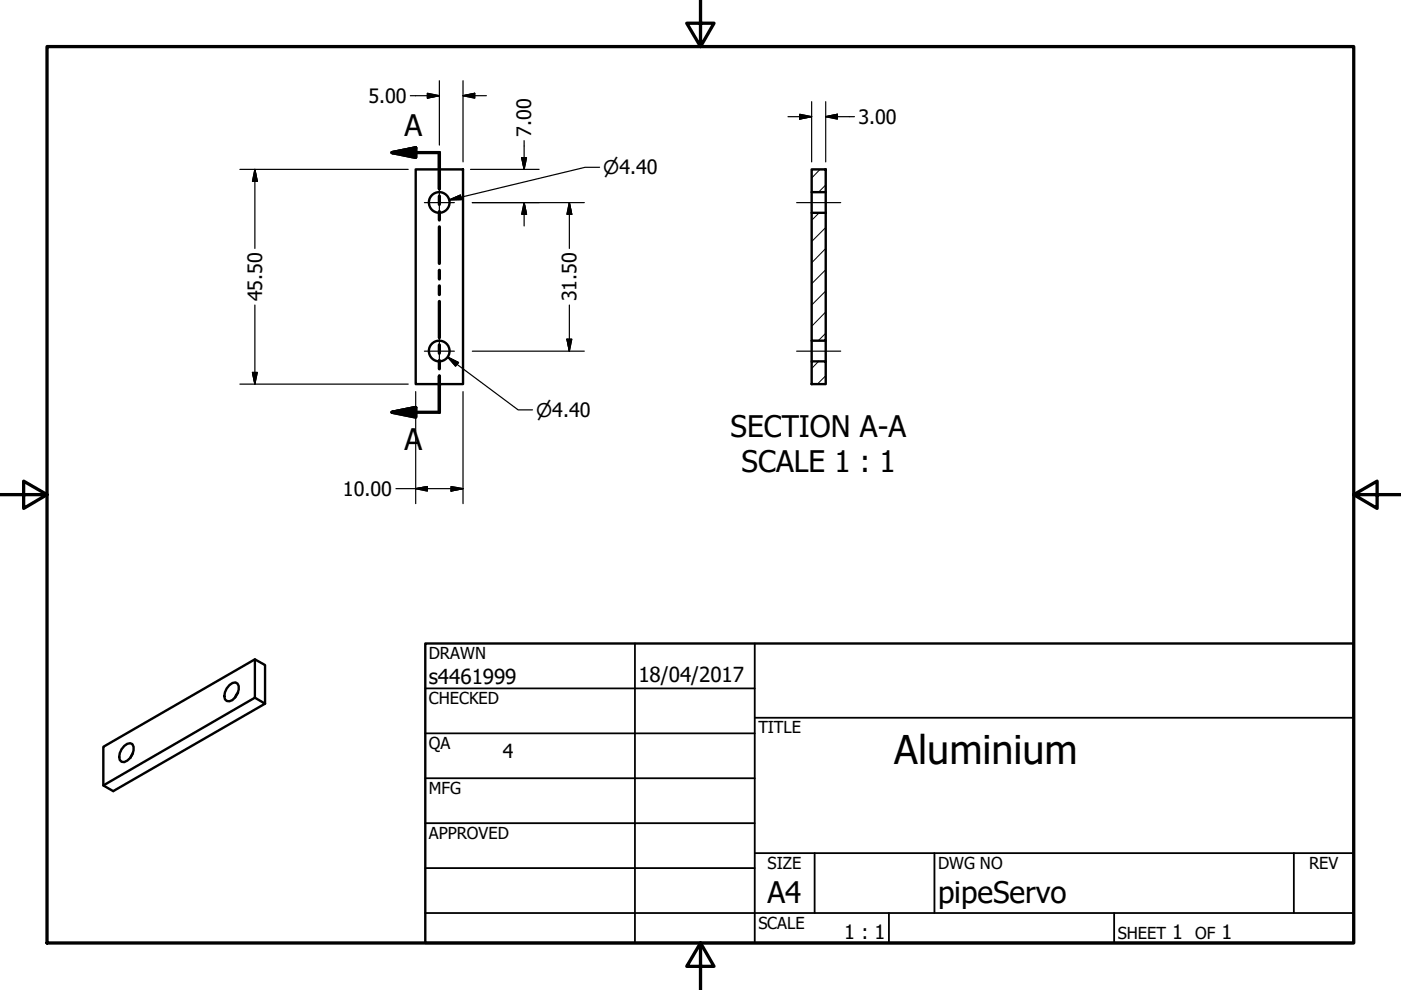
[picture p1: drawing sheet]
<svg xmlns="http://www.w3.org/2000/svg" width="297mm" height="210mm" viewBox="0 0 297 210" stroke-linecap="round" stroke-linejoin="round" font-family="sans-serif">
<!-- layer: Visible (ANSI) -->
<g fill="none" stroke="#000" stroke-width=".51">
<path d="M88.1 35.9h10.1v45.5h-10.1zM172.1 35.9h3v4.8h-3zM172.1 45.1h3v27.1h-3zM172.1 40.7v4.4M175.1 40.7v4.4M172.1 76.6h3v4.8h-3zM172.1 72.2v4.4M175.1 72.2v4.4M54 139.8v8.1l2.2 1.3-32.2 18.5-2.1-1.2v-8.2l32.1-18.5 2.2 1.2v8.2M26.4 158.2l.6-.5 .6-.1 .5 .2a2.9 2.9 0 0 1-1.7 3.8l-.6-.1a1.93 1.93 0 0 1 0-2.7zM28.2 159.7l-.6 1M48.6 145.3l.7-.5 .6-.1 .5 .2a2.86 2.86 0 0 1-1.8 3.8l-.5-.1a1.93 1.93 0 0 1 0-2.6z"/>
<path d="M50.5 146.8l-.7 1.1M54 147.9l-32.1 18.6"/>
<circle cx="93.1" cy="42.9" r="2.19"/>
<circle cx="93.1" cy="74.4" r="2.19"/>
</g>
<!-- layer: Section Line (ANSI) -->
<path d="M83.1 32.4l5-1.1v2.1zM83.1 32.4h10.1v7.6M93.2 41.6v1.7M93.2 44.9v1.7M93.2 48.1v7.8M93.2 57.3v1.9M93.2 60.6v1.9M93.2 63.9v7.7M93.2 73.1v1.8M93.2 76.4v1.8M93.2 79.7v7.7h-10.1M83.1 87.4l5-1v2z" fill="none" stroke="#000" stroke-width=".7"/>
<path d="M83.1 32.4l5-1.1zM83.1 32.4l5-1.1v2.1zM83.1 87.4l5-1zM83.1 87.4l5-1v2z" fill="#000" stroke="#000" stroke-width=".7"/>
<!-- layer: Border (ANSI) -->
<path d="M148.5 -.1v10l-2.9-5h5.8l-2.9 5M10 9.9h277v190h-277zM0 104.9h10l-5-2.9v5.8l5-2.9M287 104.9l5 2.9v-5.8l-5 2.9h10M148.5 199.9l2.9 5h-5.8l2.9-5v10" fill="none" stroke="#000" stroke-width=".7"/>
<!-- layer: Title (ANSI) -->
<g fill="none" stroke="#000" stroke-width=".38">
<path d="M134.6 136.4v63.5M160 136.4v63.5M90.2 146h69.8M90.2 155.5h69.8M160 152.2h127M90.2 165h69.8M90.2 174.5h69.8M90.2 193.6h196.8M90.2 184.1h69.8M160 180.9h127M172.7 180.9v12.7M188.5 193.6v6.3"/>
<path d="M198.1 180.9v12.7M236.2 193.6v6.3M274.3 180.9v12.7"/>
</g>
<path d="M90.2 136.4h196.8v63.5h-196.8z" fill="none" stroke="#000" stroke-width=".51"/>
<!-- layer: Hatch (ANSI) -->
<path d="M173.9 35.9l-1.8 1.9M175.1 39.2l-1.6 1.5M173.7 45.1l-1.6 1.6M175.1 57.2l-3 3M175.1 52.7l-3 3M175.1 48.2l-3 3M173.5 76.6l-1.4 1.5M175.1 79.7l-1.8 1.7M175.1 70.6l-1.6 1.6M175.1 66.1l-3 3.1M175.1 61.7l-3 3" fill="none" stroke="#000" stroke-width=".21"/>
<!-- layer: Dimension (ANSI) -->
<g fill="none" stroke="#000" stroke-width=".25">
<path d="M90.6 19.8l2.6 .5-2.6 .5zM93.2 17.1v13.7M98.2 17.1v17.2M50.9 35.9h35.7M54 35.9l.5 2.6h-1zM54 35.9v16.8M87 20.3h6.2M98.2 20.3l2.4-.5v1zM98.2 20.3h4.9M99.8 35.9h14.5M110.6 33.4h1l-.5 2.5zM111.1 29.8v6.1"/>
<path d="M127.1 35.5h-3l-28.9 6.9M167.1 24.7h5M169.5 24.2l2.6 .5-2.6 .5zM172.1 21.6v12.7M175.1 24.7l2.4-.5v1zM175.1 24.7h6.1M175.1 21.6v12.7M95.2 42.4l2.4-1 .3 .9zM100.1 43h23.8M111.1 43l.5 2.4h-1zM111.1 43v4.9M120.7 43l.5 2.4h-1z"/>
<path d="M120.7 43v9.7M53.5 79h1l-.5 2.4zM54 64.7v16.7M94.9 75.7l2.3 1.2-.6 .7zM94.9 75.7l15 11.2h3M100.1 74.5h23.8M120.2 71.9h1l-.5 2.6zM120.7 64.7v9.8M50.9 81.4h35.7M88.1 83v23.8M98.2 83v23.8M83.9 103.6h14.3"/>
<path d="M88.1 103.6l2.5-.4v.9zM95.6 103.2l2.6 .4-2.6 .5z"/>
</g>
<g fill="#000" stroke="#000" stroke-width=".25">
<path d="M98.2 20.3l2.4-.5zM98.2 20.3l2.4-.5v1zM54 35.9l.5 2.6zM54 35.9l.5 2.6h-1zM90.6 20.8l2.6-.5zM90.6 19.8l2.6 .5-2.6 .5zM110.6 33.4l.5 2.5zM110.6 33.4h1l-.5 2.5zM169.5 25.2l2.6-.5zM169.5 24.2l2.6 .5-2.6 .5zM175.1 24.7l2.4-.5zM175.1 24.7l2.4-.5v1z"/>
<path d="M95.2 42.4l2.4-1zM95.2 42.4l2.4-1 .3 .9zM111.1 43l.5 2.4zM111.1 43l.5 2.4h-1zM120.7 43l.5 2.4zM120.7 43l.5 2.4h-1zM53.5 79l.5 2.4zM53.5 79h1l-.5 2.4zM94.9 75.7l2.3 1.2zM94.9 75.7l2.3 1.2-.6 .7zM120.2 71.9l.5 2.6zM120.2 71.9h1l-.5 2.6z"/>
<path d="M88.1 103.6l2.5-.4zM88.1 103.6l2.5-.4v.9zM95.6 104.1l2.6-.5zM95.6 103.2l2.6 .4-2.6 .5z"/>
</g>
<!-- layer: Center Mark (ANSI) -->
<path d="M93.2 39.8v6.3M90 43h6.3M90 74.5h6.3M93.2 71.3v6.3" fill="none" stroke="#000" stroke-width=".25"/>
<!-- layer: Centerline (ANSI) -->
<path d="M168.9 43h9.3M168.9 74.5h9.3" fill="none" stroke="#000" stroke-width=".25"/>
<text font-size="8.4" x="189.6" y="162.1">Aluminium</text>
<g font-size="6.3">
<text x="85.8" y="28.9">A</text>
<text x="85.8" y="95.5">A</text>
<text x="154.9" y="92.6">SECTION A-A</text>
<text x="157.2" y="100.1">SCALE 1 : 1</text>
<text x="162.8" y="191.4">A4</text>
<text x="198.9" y="191.6">pipeServo</text>
</g>
<g font-size="4.4">
<text x="90.9" y="145.1">s4461999</text>
<text x="135.4" y="144.5">18/04/2017</text>
</g>
<g font-size="4.2">
<text x="78.1" y="21.8">5.00</text>
<text x="112.6" y="29" transform="rotate(-90 112.6 29)">7.00</text>
<text x="182" y="26.3">3.00</text>
<text x="55.6" y="63.9" transform="rotate(-90 55.6 63.9)">45.50</text>
<text x="122.2" y="63.9" transform="rotate(-90 122.2 63.9)">31.50</text>
<text x="72.7" y="105.1">10.00</text>
<text x="179" y="199.2">1 : 1</text>
<text x="248.5" y="199.1">1</text>
<text x="259" y="199.1">1</text>
</g>
<text font-size="4.1" x="106.6" y="160.7">4</text>
<g font-size="4">
<text x="127.9" y="36.9">⌀4.40</text>
<text x="113.7" y="88.4">⌀4.40</text>
</g>
<g font-size="3.5">
<text x="90.9" y="139.7">DRAWN</text>
<text x="90.9" y="149.3">CHECKED</text>
<text x="160.8" y="155.5">TITLE</text>
<text x="90.9" y="158.8">QA</text>
<text x="90.9" y="168.3">MFG</text>
<text x="90.9" y="177.8">APPROVED</text>
<text x="162.8" y="184.2">SIZE</text>
<text x="198.9" y="184.2">DWG NO</text>
<text x="277.6" y="184.2">REV</text>
<text x="160.8" y="196.9">SCALE</text>
<text x="237" y="199.1">SHEET</text>
<text x="253.4" y="199.1">OF</text>
</g>
</svg>
